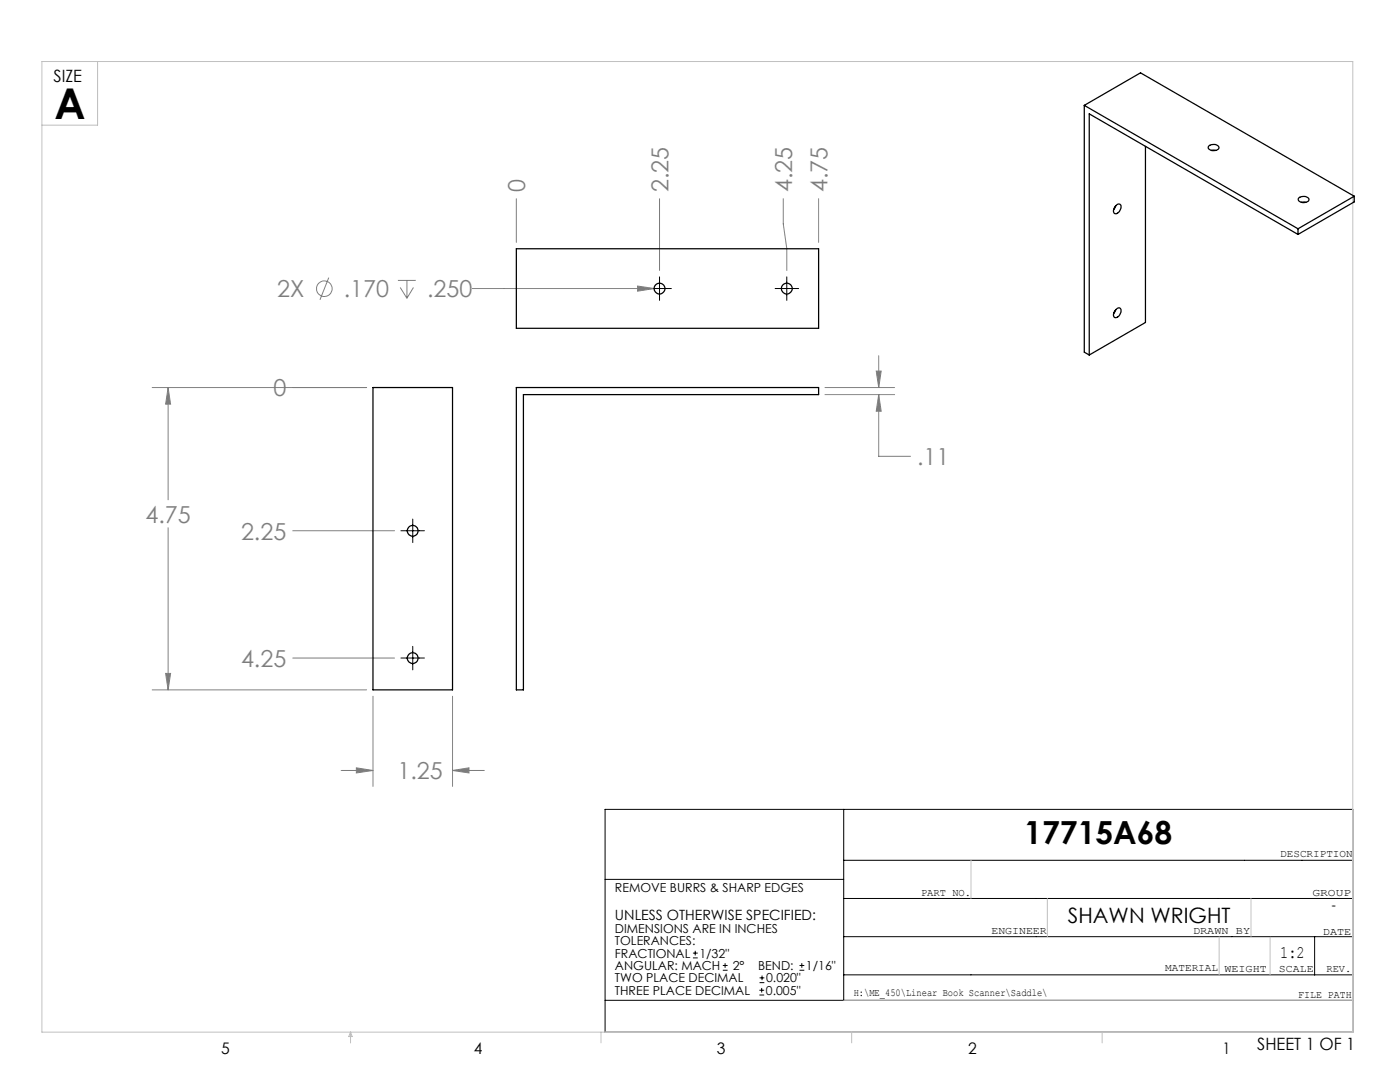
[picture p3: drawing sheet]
<svg xmlns="http://www.w3.org/2000/svg" width="279mm" height="216mm" viewBox="0 0 279 216" stroke-linecap="round" stroke-linejoin="round" font-family="sans-serif">
<g fill="none" stroke="#808080" stroke-width=".2">
<path d="M103 39.7v8.7M131.6 39.7v14.3M156.3 39.7v5l.7 4.9v4.4M163.4 39.7v8.7M65.6 55.4l-1.7 4.4M79.4 56h3.6M79.9 57.4l1.3 2.1M81.2 56v3.5M82.5 57.4l-1.3 2.1M94.3 57.6h36.3M127.2 57.1l3.4 .5-3.4 .5zM30.4 77.3h42.8"/>
<path d="M33.5 77.3l.5 3.3h-.9zM33.5 77.3v22.4M164.6 77.3h13.9M164.6 78.7h13.9M174.9 74h1l-.5 3.3zM175.4 78.7l.5 3.4h-1zM175.4 78.7v12.4h6.3M175.4 71v6.3M33.5 105.3v32.4M58.4 105.9h20.3M30.4 137.7h42.8M33.1 134.4h.9l-.5 3.3z"/>
<path d="M58.4 131.3h20.3M74.4 138.9v18M90.3 138.9v18M68.1 153.7h6.3M71.1 153.2l3.3 .5-3.3 .5zM90.3 153.7l3.3-.5v1zM90.3 153.7h6.4"/>
<circle cx="64.7" cy="57.6" r="1.55"/>
</g>
<g fill="none" stroke="#000" stroke-width=".2">
<path d="M129.3 57.6h4.7M131.6 55.2v4.7M154.7 57.6h4.7M157 55.2v4.7M80 105.9h4.7M82.4 103.6v4.7M80 131.3h4.7M82.4 129v4.7M120.8 161.5h149.2v44.5h-149.2zM120.8 175.5h47.6M168.4 179.3h101.6M168.4 161.5v38.1"/>
<path d="M168.4 171.7h101.6M120.8 199.6h149.2M138.3 191.1h.9M138.3 190.2h.9M138.7 189.7v.9M144.3 193.6h.9M144.3 192.7h.9M144.7 192.2v.9M151.6 198.5h.9M151.6 197.6h.9M151.6 196.1h.9M151.6 195.1h.9"/>
<path d="M152 197.1v.9M152.1 194.7v.9M159.6 193.6h.9M159.6 192.7h.9M160 192.2v.9M168.4 186.9h101.6M168.4 194.5h101.6M262.4 186.9v7.6"/>
</g>
<g fill="none" stroke="#c0c0c0" stroke-width=".2">
<path d="M8.4 12.3h261.6v193.7h-261.6zM19.5 12.3v12.7h-11.1M193.8 171.7v7.6M209 179.3v7.6M249.7 179.3v7.6M168.4 199.6h101.6M243.3 186.9v7.6M253.5 186.9v7.6M70 206v2.1M70 206l.3 .8h-.7zM119.9 206v2.1M170 206v2.1"/>
<path d="M220 206v2.1"/>
</g>
<path d="M174.9 74h1l-.5 3.3zM175.4 78.7l.5 3.4h-1zM127.2 57.1v1l3.4-.5zM90.3 153.7l3.3-.5v1zM71.1 153.2l3.3 .5-3.3 .5zM33.5 77.3l.5 3.3h-.9zM33.1 134.4h.9l-.5 3.3z" fill="#808080"/>
<g fill="none" stroke="#000" stroke-width=".25">
<path d="M216.4 21v49.3l1 .5M216.4 21l42.6 24.6M216.4 21l11.2-6.5 42.7 24.7M228.6 29.2v35.1l-11.2 6.5M241.3 29.1a1.31 1.31 0 0 1 2 .4 1.25 1.25 0 0 1-2.2-.1zM241.8 30h.8M259.2 39.5a1.34 1.34 0 0 1 2 .3 1.23 1.23 0 0 1-2.1 0zM270.3 39.2v1.1l-11.3 6.5M270.3 39.2l-11.3 6.4M103 49.6h60.4v15.9h-60.4zM222.6 41.1a.59 .59 0 0 1 .9-.4 .59 .59 0 0 1 .2 .9 1.06 1.06 0 0 1-1.3 .9l-.2-.5zM222.7 41l-.4 .8"/>
<path d="M259 45.6v1.2M259 46.8l-41.6-24.1v48.1M259.7 40.4h.9M74.4 77.3h15.9v60.4h-15.9zM103 77.3h60.4v1.4h-58.9v59h-1.5zM222.6 61.8a.6 .6 0 0 1 .9-.4 .6 .6 0 0 1 .2 .9 1.06 1.06 0 0 1-1.3 1l-.2-.5zM222.7 61.8l-.4 .7"/>
<circle cx="131.6" cy="57.6" r="1.07"/>
<circle cx="157" cy="57.6" r="1.07"/>
<circle cx="82.4" cy="105.9" r="1.07"/>
<circle cx="82.4" cy="131.3" r="1.07"/>
</g>
<text font-size="8.5" x="10.9" y="23.8">A</text>
<text font-size="6.3" x="204.4" y="168.4">17715A68</text>
<g font-size="4.7" fill="#808080">
<text x="104.8" y="38.3" transform="rotate(-90 104.8 38.3)">0</text>
<text x="133.4" y="38.3" transform="rotate(-90 133.4 38.3)">2.25</text>
<text x="158.1" y="38.3" transform="rotate(-90 158.1 38.3)">4.25</text>
<text x="165.2" y="38.3" transform="rotate(-90 165.2 38.3)">4.75</text>
<text x="55.3" y="59.3">2X</text>
<text x="68.6" y="59.3">.170</text>
<text x="85.2" y="59.3">.250</text>
<text x="54.6" y="79.1">0</text>
<text x="183" y="92.8">.11</text>
<text x="29" y="104.3">4.75</text>
<text x="48.1" y="107.7">2.25</text>
<text x="48.1" y="133.1">4.25</text>
<text x="79.3" y="155.5">1.25</text>
</g>
<text font-size="4.2" x="213.1" y="184.3">SHAWN WRIGHT</text>
<text font-size="3.5" x="255.5" y="191.2">1:2</text>
<g font-size="3.4">
<text x="10.7" y="16.4">SIZE</text>
<text x="250.9" y="209.5">SHEET 1 OF 1</text>
</g>
<g font-size="3.2">
<text x="44.2" y="210.4">5</text>
<text x="94.6" y="210.3">4</text>
<text x="143.1" y="210.4">3</text>
<text x="193.2" y="210.3">2</text>
<text x="244" y="210.3">1</text>
</g>
<g font-size="2.8">
<text x="122.7" y="183.6">UNLESS OTHERWISE SPECIFIED:</text>
<text x="265.7" y="181.6">-</text>
</g>
<g font-size="2.5">
<text x="122.7" y="178">REMOVE BURRS &amp; SHARP EDGES</text>
<text x="122.7" y="186.2">DIMENSIONS ARE IN INCHES</text>
<text x="122.7" y="188.6">TOLERANCES:</text>
<text x="122.7" y="191.1">FRACTIONAL</text>
<text x="139.6" y="191.1">1/32&quot;</text>
<text x="122.7" y="193.6">ANGULAR: MACH</text>
<text x="122.7" y="196">TWO PLACE DECIMAL</text>
<text x="146.2" y="193.6">2°</text>
<text x="151.3" y="193.6">BEND:</text>
<text x="152.9" y="196">0.020&quot;</text>
<text x="160.8" y="193.6">1/16&quot;</text>
<text x="122.7" y="198.5">THREE PLACE DECIMAL</text>
<text x="152.8" y="198.5">0.005&quot;</text>
</g>
<g font-size="2.1">
<text x="255.5" y="171">DESCRIPTION</text>
<text x="183.8" y="178.8">PART NO.</text>
<text x="261.9" y="178.8">GROUP</text>
<text x="197.9" y="186.4">ENGINEER</text>
<text x="238.1" y="186.4">DRAWN BY</text>
<text x="264" y="186.5">DATE</text>
<text x="232.5" y="193.8">MATERIAL</text>
<text x="244.4" y="193.9">WEIGHT</text>
<text x="255.2" y="194">SCALE</text>
<text x="264.7" y="193.9">REV.</text>
<text x="170.4" y="198.7">H:\ME_450\Linear Book Scanner\Saddle\</text>
<text x="259.1" y="199.1">FILE PATH</text>
</g>
</svg>
